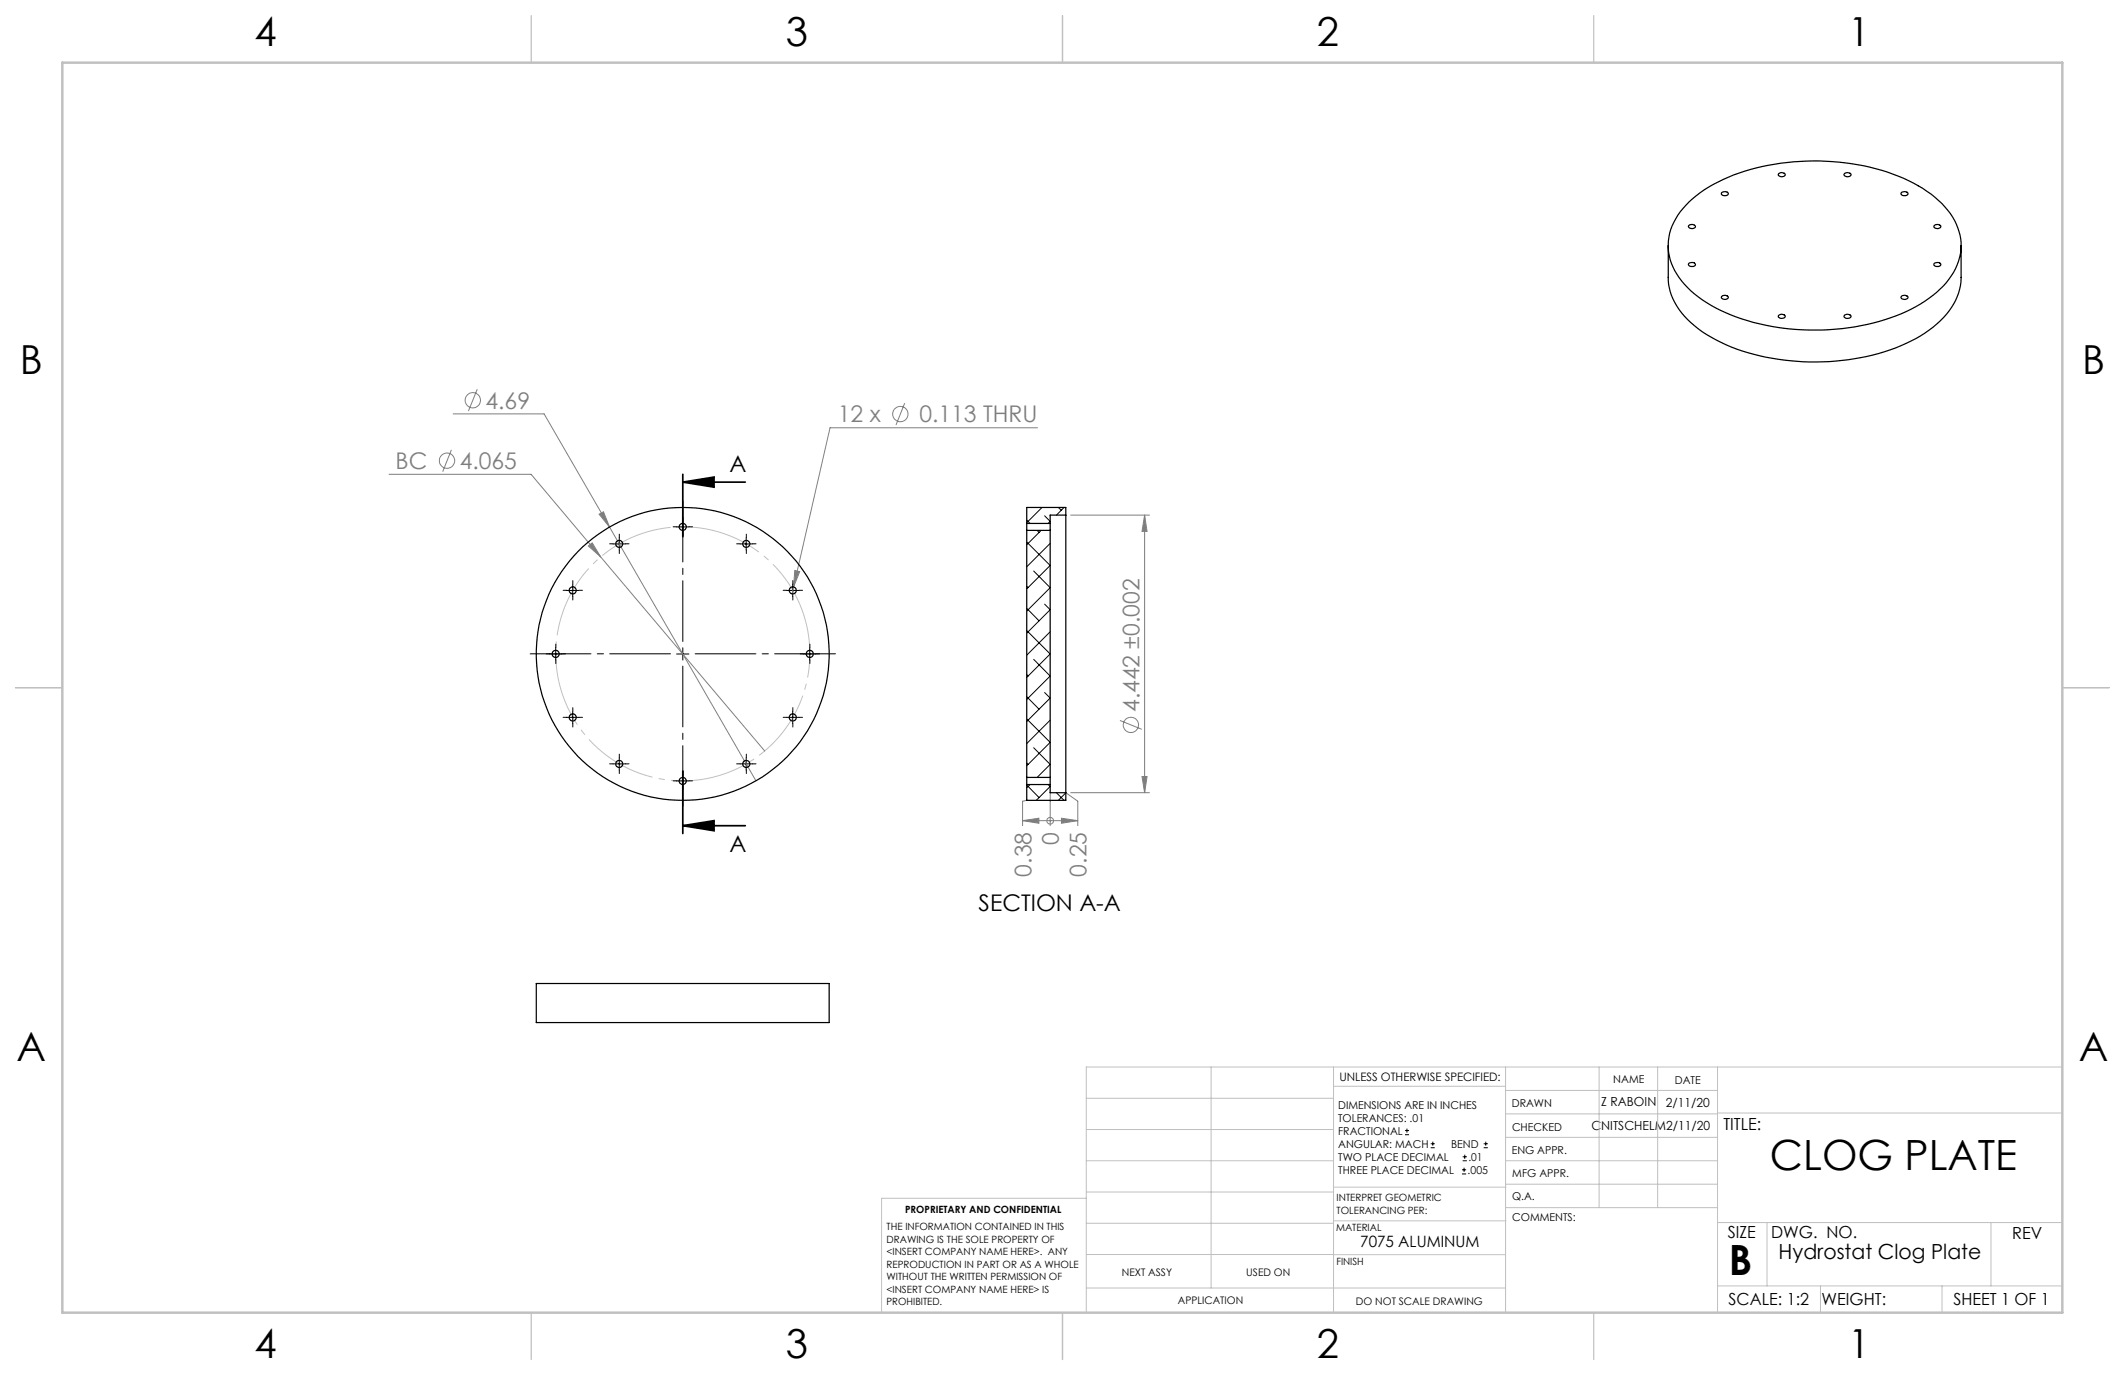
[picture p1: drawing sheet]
<svg xmlns="http://www.w3.org/2000/svg" width="432mm" height="279mm" viewBox="0 0 432 279" stroke-linecap="round" stroke-linejoin="round" font-family="sans-serif">
<g fill="none" stroke="#808080" stroke-width=".2">
<path d="M97 79.1l-1.8 4.4M79.1 96.4h28.8l14.2 16.8M91.7 91.4l-1.7 4.4M92.1 84.1h18.5l13.3 23M183.8 81.9l-1.7 4.5M210.8 86.9h-42.1l-7.4 32.4M119.6 110.9l.7-.6 1.8 2.9zM121.7 104.5l.9-.5 1.3 3.1zM122.1 113.2l33.3 39.4M123.9 107.1l29.7 51.5M161.3 119.3l-.4 1.4M161.5 115.9l1 .3-1.2 3.1z"/>
<path d="M217.6 104.7h16M232.6 104.7l.5 3.3h-1zM232.6 104.7v56.4M227.6 146.4l4.4 1.8M232.1 157.8h1l-.5 3.3zM207.8 166.8l3.3-.5v1zM207.8 166.8h11.2M208.6 162.6l-.8 .2v5M213.4 166.8h.1M213.4 161.1v6.7M215.7 166.3l3.3 .5-3.3 .5zM216.6 161.1l2.4 1.7v5"/>
<path d="M217.6 161.1h16"/>
<circle cx="90.8" cy="93.6" r="1.55"/>
<circle cx="96.1" cy="81.3" r="1.56"/>
<circle cx="182.9" cy="84.1" r="1.55"/>
<circle cx="229.8" cy="147.3" r="1.55"/>
<circle cx="213.4" cy="166.8" r=".68"/>
</g>
<g fill="none" stroke="#000" stroke-width=".2">
<path d="M115.1 120h2.5M116.4 118.7v2.5M124.6 110.5h2.5M125.8 109.3v2.5M137.5 107.1h2.5M138.7 105.8v2.5M150.4 110.5h2.5M151.6 109.3v2.5M159.8 120h2.5M161.1 118.7v2.5M111.7 132.9h2.5M112.9 131.6v2.5"/>
<path d="M137.5 132.9h2.5M138.7 131.6v2.5M163.3 132.9h2.5M164.5 131.6v2.5M115.1 145.8h2.5M116.4 144.5v2.5M124.6 155.2h2.5M125.8 154v2.5M137.5 158.7h2.5M138.7 157.4v2.5M150.4 155.2h2.5M151.6 154v2.5"/>
<path d="M159.8 145.8h2.5M161.1 144.5v2.5M285.5 230.6h.8M285.5 229.7h.8M285.9 229.3v.9M290.7 233.2h.8M290.7 232.4h.8M291.1 232v.8M297.1 238.5h.8M297.1 237.7h.8M297.2 235.9h.9M297.2 235.1h.9"/>
<path d="M297.5 237.3v.8M297.6 234.6v.9M301.5 233.2h.8M301.5 232.4h.8M301.9 232v.8"/>
</g>
<path d="M138.7 98l6.4-1.1v2.1zM138.7 98h12.7M138.7 96.4v12.7M138.7 156.7v12.7M138.7 167.8l6.4-1v2zM138.7 167.8h12.7" fill="none" stroke="#000" stroke-width=".35"/>
<path d="M163.4 125.3a25.8 25.8 0 0 0-43.2-10.4 25.8 25.8 0 0 0 11.8 42.9 25.8 25.8 0 0 0 31.8-31.1l-.4-1.4" fill="none" stroke="#c0c0c0" stroke-width=".2" stroke-dasharray="15.2 1.3 1.3 1.3" stroke-dashoffset="2.7" stroke-linecap="butt"/>
<path d="M136.2 132.9h-28.5M138.7 130.4v-28.6M138.7 135.4v28.5M141.2 132.9h28.6" fill="none" stroke="#000" stroke-width=".2" stroke-dasharray="15.2 1.3 1.3 1.3" stroke-dashoffset="2.9"/>
<g fill="none" stroke="#000" stroke-width=".2" stroke-dasharray="15.2 1.3 1.3 1.3">
<path d="M115.1 120h-.7M116.4 118.7v-.7M117.6 120h.8M124.6 110.5h-.7M125.8 109.3v-.8M125.8 111.8v.7M127.1 110.5h.7M137.5 107h-.7M138.7 105.8v-.7M138.7 108.3v.7M140 107h.7M150.4 110.5h-.7"/>
<path d="M151.7 109.3v-.8M151.7 111.8v.7M152.9 110.5h.7M159.9 120h-.8M161.1 118.7v-.7M162.4 120h.7M111.7 132.9h-.7M112.9 131.6v-.7M112.9 134.1v.7M114.2 132.9h.7M116.4 121.2v.7M161.1 121.2v.7"/>
<path d="M163.3 132.9h-.7M164.6 131.6v-.7M164.6 134.1v.7M165.8 132.9h.7M115.1 145.8h-.7M116.4 144.5v-.7M116.4 147v.7M117.6 145.8h.8M124.6 155.2h-.7M125.8 154v-.8M125.8 156.5v.7M127.1 155.2h.7"/>
<path d="M137.5 158.7h-.7M138.7 157.4v-.7M138.7 159.9v.7M140 158.7h.7M150.4 155.2h-.7M151.7 154v-.8M151.7 156.5v.7M152.9 155.2h.7M159.9 145.8h-.8M161.1 144.5v-.7M161.1 147v.7M162.4 145.8h.7"/>
</g>
<g fill="none" stroke="#c0c0c0" stroke-width=".2">
<path d="M246.1 216.8v44.9M271 216.8v49.9M305.9 216.8v49.9M324.9 216.8v28.6M336.8 216.8v28.6M349 216.8v49.9M419.1 216.8h-198.4v49.9M220.7 235.9h50.3M220.7 229.5h50.3M220.7 223.2h50.3M271 220.7h34.9M305.9 231.1h43.1"/>
<path d="M305.9 226.3h43.1M305.9 221.6h43.1M305.9 235.9h43.1M349 226.2h70.1M220.7 248.6h50.3M220.7 242.2h50.3M220.7 254.9h50.3M220.7 243.5h-41.6v23.2M271 255h34.9M271 248.1h35M271 241.2h35M305.9 240.6h43.1"/>
<path d="M306 245.4h43M349 248.4h70.1M359.1 248.4v12.9M404.6 248.4v12.9M220.7 261.7h85.2M349 261.3h70.1M369.9 261.3v5.4M394.6 261.3v5.4"/>
</g>
<path d="M108 3.2v9.5M215.9 3.2v9.5M323.8 3.2v9.5M3.1 139.7h9.6M419.1 139.7h9.5M108 266.7v9.6M215.9 266.7v9.6M323.8 266.7v9.6" fill="none" stroke="#c0c0c0" stroke-width=".25"/>
<path d="M12.7 12.7h406.4v254h-406.4z" fill="none" stroke="#c0c0c0" stroke-width=".5"/>
<path d="M138.7 98l6.4-1.1v2.1zM138.7 167.8l6.4-1v2z" fill="#000"/>
<g fill="#808080">
<path d="M119.6 110.9l.7-.6 1.8 2.9z"/>
<path d="M215.7 166.3l3.3 .5-3.3 .5zM207.8 166.8l3.3-.5v1z"/>
<path d="M121.7 104.5l2.2 2.6-1.3-3.1zM161.5 115.9l-.2 3.4 1.2-3.1z"/>
<path d="M232.6 104.7l.5 3.3h-1zM232.1 157.8h1l-.5 3.3z"/>
</g>
<g fill="none" stroke="#000" stroke-width=".25">
<path d="M349.8 39.2a.86 .86 0 0 1 1.4 .2 .82 .82 0 0 1-1.4-.1zM361.5 35.2a.72 .72 0 0 1 .7-.1 .72 .72 0 0 1 .5 .5 .82 .82 0 0 1-1.3-.1zM374.8 35.2a.9 .9 0 0 1 1.3 .3 .83 .83 0 0 1-1.4 0zM386.4 39.1a.9 .9 0 0 1 1.3 .3 .85 .85 0 0 1-1.4-.1zM339 49.9v6.5a12.9 12.9 0 0 0 5.3 9.8 36 36 0 0 0 19.5 7.1 46.1 46.1 0 0 0 25.5-4.5 17.5 17.5 0 0 0 8.7-9.2l.5-2.3v-7.4M343.1 45.9a.77 .77 0 0 1 .8-.3 .77 .77 0 0 1 .6 .6 .8 .8 0 0 1-1.4-.3zM343.1 53.6a.79 .79 0 0 1 .8-.3 .79 .79 0 0 1 .6 .6 .79 .79 0 0 1-.8 .3 .79 .79 0 0 1-.6-.6zM343.2 41a32.8 32.8 0 0 1 17.4-7.6 47.3 47.3 0 0 1 27.2 3.3 19.6 19.6 0 0 1 9.7 8.9 10.8 10.8 0 0 1-2 11.8 28.6 28.6 0 0 1-14.9 8.3 47.3 47.3 0 0 1-31.9-3.1 18.3 18.3 0 0 1-9.1-9.1 10.9 10.9 0 0 1 2.4-11.1zM393 45.9a.82 .82 0 0 1 1.4 .2 .8 .8 0 0 1-1.4-.1zM393 53.6a.86 .86 0 0 1 1.4 .2 .81 .81 0 0 1-1.4-.1zM349.8 60.3a.82 .82 0 0 1 1.4 .2 .8 .8 0 0 1-1.4-.1zM361.5 64a.72 .72 0 0 1 .7-.2 .72 .72 0 0 1 .5 .6 .82 .82 0 0 1-1.3-.2z"/>
<path d="M374.8 64a.9 .9 0 0 1 1.3 .3 .83 .83 0 0 1-1.4-.1zM386.4 60.2a.84 .84 0 0 1 1.3 .3 .83 .83 0 0 1-1.4-.1zM208.6 106.4v1.4M208.6 106.4h4.8M208.6 107.8v50.2M208.6 107.8h4.8M213.4 106.4v1.4M213.4 107.8v50.2M216.6 104.7v56.4M216.6 104.7v-1.6h-8v3.3M216.6 104.7h-3.2v1.7M208.6 158v1.4"/>
<path d="M208.6 159.4v3.2h8v-1.5M208.6 159.4h4.8M208.6 158h4.8M213.4 158v1.4M213.4 159.4v1.7h3.2M109 199.8h59.5v8h-59.5z"/>
<circle cx="116.4" cy="120" r=".71"/>
<circle cx="125.8" cy="110.5" r=".71"/>
<circle cx="138.7" cy="107.1" r=".71"/>
<circle cx="151.6" cy="110.5" r=".71"/>
<circle cx="161.1" cy="120" r=".72"/>
<circle cx="112.9" cy="132.9" r=".72"/>
<circle cx="138.7" cy="132.9" r="29.8"/>
<circle cx="164.5" cy="132.9" r=".72"/>
<circle cx="116.4" cy="145.8" r=".71"/>
<circle cx="125.8" cy="155.2" r=".72"/>
<circle cx="138.7" cy="158.7" r=".72"/>
<circle cx="151.6" cy="155.2" r=".72"/>
<circle cx="161.1" cy="145.8" r=".72"/>
</g>
<g fill="none" stroke="#000" stroke-width=".2">
<path d="M208.6 105.7l.7 .7M208.6 110.1l4.8 4.8-4.8 4.8M208.6 119.1l.3 .3M210 116l3.4 3.4-4.8 4.8M210.7 107.8l.4 .4M211.6 107.8l-3 2.9M211.7 103.1l-3.1 3.1M212.3 104.8l1.1 1.1-.4 .5M213.4 110.4l-4.8 4.8M215.1 103.1l.6 .6M216.2 103.1l-1.5 1.6M208.6 128.1l4.8 4.8-4.8 4.8"/>
<path d="M208.6 137.1l.3 .3M208.6 123.6l2.5 2.6M210 134l3.4 3.4-4.8 4.7M212.3 122.8l1.1 1.1-4.8 4.8M213.4 128.4l-4.8 4.7M208.6 159.5l2.5 2.6M208.6 155l.3 .3M208.6 146.1l4.8 4.7-4.8 4.8M208.6 141.6l2.5 2.5M209.3 159.4l-.7 .7M210 151.9l3.4 3.4-2.7 2.7M212.3 140.7l1.1 1.2-4.8 4.7"/>
<path d="M213 159.4l.4 .4-2.8 2.8M213.4 146.3l-4.8 4.8M214.7 161.1l1.5 1.5M216.6 161.1l-1.5 1.5"/>
</g>
<g font-size="8.5">
<text x="359.7" y="237.7">CLOG PLATE</text>
<text x="351.3" y="259">B</text>
</g>
<g font-size="8.1">
<text x="51.7" y="9.3">4</text>
<text x="159.7" y="9.3">3</text>
<text x="267.6" y="9.3">2</text>
<text x="375.6" y="9.3">1</text>
<text x="4" y="76">B</text>
<text x="423.1" y="76">B</text>
<text x="3.3" y="215.7">A</text>
<text x="422.4" y="215.7">A</text>
<text x="51.7" y="276">4</text>
<text x="159.7" y="276">3</text>
<text x="267.6" y="276">2</text>
<text x="375.6" y="276">1</text>
</g>
<g font-size="4.7" fill="#808080">
<text x="98.7" y="83">4.69</text>
<text x="170.3" y="85.8">12 x</text>
<text x="186.8" y="85.8">0.113 THRU</text>
<text x="80.4" y="95.3">BC</text>
<text x="93.4" y="95.3">4.065</text>
<text x="231.5" y="144.7" transform="rotate(-90 231.5 144.7)">4.442 ±0.002</text>
<text x="215.2" y="171.7" transform="rotate(-90 215.2 171.7)">0</text>
<text x="209.6" y="178.1" transform="rotate(-90 209.6 178.1)">0.38</text>
<text x="220.8" y="178.1" transform="rotate(-90 220.8 178.1)">0.25</text>
</g>
<g font-size="4.7">
<text x="148.3" y="95.8">A</text>
<text x="148.3" y="173.1">A</text>
<text x="198.9" y="185.2">SECTION A-A</text>
</g>
<text font-size="4.2" x="361.4" y="255.9">Hydrostat Clog Plate</text>
<g font-size="3.4">
<text x="350.2" y="229.5">TITLE:</text>
<text x="351.1" y="251.6">SIZE</text>
<text x="359.9" y="251.6">DWG. NO.</text>
<text x="408.9" y="251.7">REV</text>
<text x="351.2" y="265.2">SCALE: 1:2</text>
<text x="370.1" y="265.3">WEIGHT:</text>
<text x="396.9" y="265.2">SHEET 1 OF 1</text>
</g>
<text font-size="3.2" x="276.4" y="253.3">7075 ALUMINUM</text>
<g font-size="2.5">
<text x="325.4" y="224.8">Z RABOIN</text>
<text x="338.5" y="224.9">2/11/20</text>
<text x="323.4" y="229.6">CNITSCHELM2/11/20</text>
</g>
<text font-size="2.4" x="272.2" y="219.7">UNLESS OTHERWISE SPECIFIED:</text>
<g font-size="2.2">
<text x="327.8" y="220.1">NAME</text>
<text x="340.3" y="220.2">DATE</text>
<text x="271.9" y="225.3">DIMENSIONS ARE IN INCHES</text>
<text x="271.9" y="227.9">TOLERANCES: .01</text>
<text x="307.2" y="224.9">DRAWN</text>
<text x="271.9" y="230.6">FRACTIONAL</text>
<text x="271.9" y="233.2">ANGULAR: MACH</text>
<text x="294.9" y="233.2">BEND</text>
<text x="307.3" y="229.8">CHECKED</text>
<text x="271.9" y="238.5">THREE PLACE DECIMAL</text>
<text x="271.9" y="235.9">TWO PLACE DECIMAL</text>
<text x="298.2" y="238.5">.005</text>
<text x="298.4" y="235.9">.01</text>
<text x="307.2" y="234.5">ENG APPR.</text>
<text x="307.3" y="239.2">MFG APPR.</text>
<text x="307.3" y="243.9">Q.A.</text>
<text x="307.3" y="248.1">COMMENTS:</text>
</g>
<g font-size="2.1">
<text x="227.9" y="259.2">NEXT ASSY</text>
<text x="253.3" y="259.2">USED ON</text>
<text x="239.3" y="265">APPLICATION</text>
<text x="275.5" y="265.1">DO NOT SCALE DRAWING</text>
</g>
<g font-size="2">
<text x="271.6" y="244.1">INTERPRET GEOMETRIC</text>
<text x="180.2" y="250">THE INFORMATION CONTAINED IN THIS</text>
<text x="183.9" y="246.4">PROPRIETARY AND CONFIDENTIAL</text>
<text x="271.5" y="250.2">MATERIAL</text>
<text x="271.6" y="246.6">TOLERANCING PER:</text>
<text x="180.2" y="252.5">DRAWING IS THE SOLE PROPERTY OF</text>
<text x="180.2" y="255.1">&lt;INSERT COMPANY NAME HERE&gt;. ANY</text>
<text x="180.2" y="257.6">REPRODUCTION IN PART OR AS A WHOLE</text>
<text x="271.5" y="257">FINISH</text>
<text x="180.2" y="260.1">WITHOUT THE WRITTEN PERMISSION OF</text>
<text x="180.2" y="262.6">&lt;INSERT COMPANY NAME HERE&gt; IS</text>
<text x="180.2" y="265.2">PROHIBITED.</text>
</g>
</svg>
